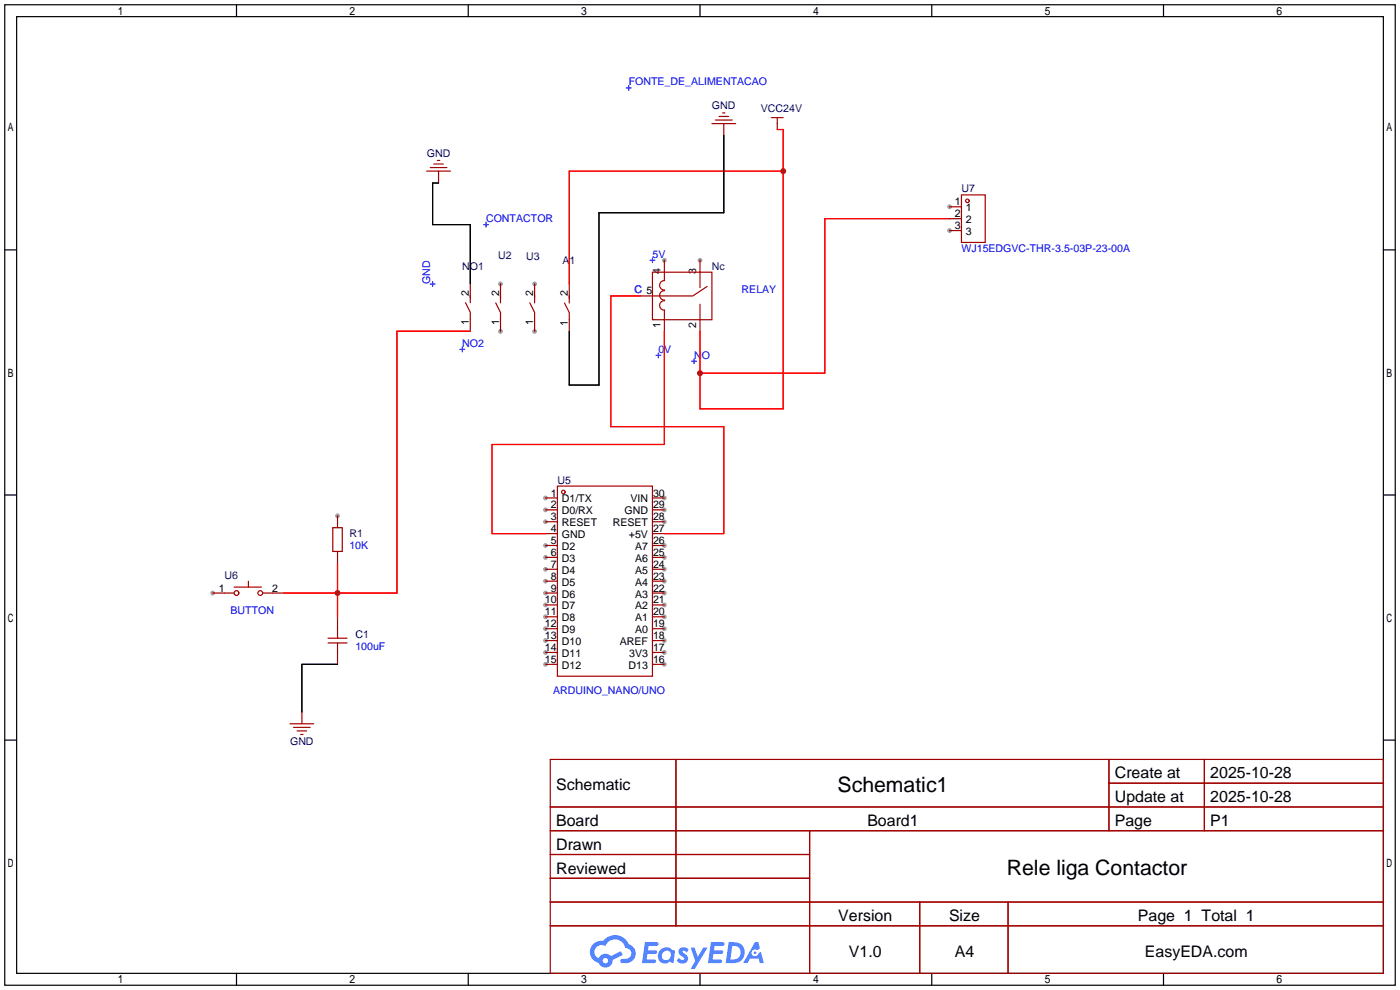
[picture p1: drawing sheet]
<svg xmlns="http://www.w3.org/2000/svg" width="299mm" height="212mm" viewBox="0 0 299 212" stroke-linecap="round" stroke-linejoin="round" font-family="sans-serif">
<g fill="#999">
<circle cx="107" cy="60.7" r=".51"/>
<circle cx="107" cy="70.8" r=".51"/>
<circle cx="114.3" cy="60.7" r=".51"/>
<circle cx="114.3" cy="70.8" r=".51"/>
<circle cx="116.6" cy="106.4" r=".51"/>
<circle cx="116.6" cy="109" r=".51"/>
<circle cx="116.6" cy="111.5" r=".51"/>
<circle cx="116.6" cy="116.6" r=".51"/>
<circle cx="116.6" cy="119.1" r=".51"/>
<circle cx="116.6" cy="121.7" r=".51"/>
<circle cx="116.6" cy="124.2" r=".51"/>
<circle cx="116.6" cy="126.7" r=".51"/>
<circle cx="116.6" cy="129.3" r=".51"/>
<circle cx="116.6" cy="131.8" r=".51"/>
<circle cx="116.6" cy="134.4" r=".51"/>
<circle cx="116.6" cy="136.9" r=".51"/>
<circle cx="116.6" cy="139.4" r=".51"/>
<circle cx="116.6" cy="142" r=".51"/>
<circle cx="142" cy="142" r=".51"/>
<circle cx="142" cy="139.4" r=".51"/>
<circle cx="142" cy="136.9" r=".51"/>
<circle cx="142" cy="134.4" r=".51"/>
<circle cx="142" cy="131.8" r=".51"/>
<circle cx="142" cy="129.3" r=".51"/>
<circle cx="142" cy="126.7" r=".51"/>
<circle cx="142" cy="124.2" r=".51"/>
<circle cx="142" cy="121.7" r=".51"/>
<circle cx="142" cy="119.1" r=".51"/>
<circle cx="142" cy="116.6" r=".51"/>
<circle cx="142" cy="111.5" r=".51"/>
<circle cx="142" cy="109" r=".51"/>
<circle cx="142" cy="106.4" r=".51"/>
<circle cx="142" cy="55.6" r=".51"/>
<circle cx="149.6" cy="55.6" r=".51"/>
<circle cx="72.1" cy="110.2" r=".51"/>
<circle cx="45.5" cy="126.7" r=".51"/>
<circle cx="202.9" cy="44.2" r=".51"/>
<circle cx="202.9" cy="49.3" r=".51"/>
</g>
<g fill="none" stroke="#000" stroke-width=".25">
<path d="M1 1h297.2v209.6h-297.2zM3.6 3.6h292.1v204.4h-292.1zM50.5 1v2.6M100.1 1v2.6M149.6 1v2.6M199.1 1v2.6M248.7 1v2.6M1 53.4h2.6M295.7 53.4h2.5M1 105.8h2.6M295.7 105.8h2.5M1 158.2h2.6"/>
<path d="M295.7 158.2h2.5M50.5 208v2.6M100.1 208v2.6M149.6 208v2.6M199.1 208v2.6M248.7 208v2.6"/>
</g>
<g fill="none" stroke="#a10000" stroke-width=".25">
<path d="M117.6 162.3h178.1v45.7h-178.1zM117.6 172.5h178.1M117.6 177.5h178.1M144.5 162.3v35.6M173 177.5v30.5M237 162.3v15.2M237 167.4h58.7M257.4 162.3v15.2M117.6 182.6h55.4M117.6 192.8h178.1M117.6 187.7h55.4M117.6 197.9h178.1"/>
<path d="M196.6 192.8v15.2M215.4 192.8v15.2"/>
</g>
<g fill="#5487ff">
<path d="M145.3 202.7a1.3 1.3 0 0 1 1.9 .3l-.4 .6a.54 .54 0 0 0-.9-.2l.1 .2a1.34 1.34 0 0 1 .9 1.8 1.47 1.47 0 0 1-2.3-.1l.5-.6 .8 .5a.31 .31 0 0 0 .4-.3 .31 .31 0 0 0-.3-.4 1.12 1.12 0 0 1-.7-1.8z"/>
<path d="M147.6 202.5h.9l.6 2 1.2-2h.9l-2.7 4.6h-.9l1-1.7z"/>
<path d="M137.8 201.4h1.7a1.31 1.31 0 0 1 1.2 .2 .4 .4 0 0 1-.3 .5l-1.8 .1-.1 .9h1.6a.4 .4 0 0 1 .4 .4 .4 .4 0 0 1-.5 .4h-1.6l-.2 1.2h1.4a.46 .46 0 0 1 .5 0 .46 .46 0 0 1 .1 .5l-.4 .2h-2.6z"/>
<path d="M151.9 201.4h1.7a1.32 1.32 0 0 1 1.2 .2 .39 .39 0 0 1-.3 .5l-1.8 .1-.1 .9h1.6a.4 .4 0 0 1 .4 .4 .4 .4 0 0 1-.4 .4h-1.7l-.2 1.2h1.4a.46 .46 0 0 1 .5 0 .46 .46 0 0 1 .1 .5l-.4 .2h-2.6z"/>
<path d="M161.3 201.4h.8l.3 1.3-.6 .4a.75 .75 0 0 0-1.1 .3 .75 .75 0 0 0 .5 1 .75 .75 0 0 0 .9-.7l.5-.2 .6 2.3h-.8l-.3-.9h-1.8l-.5 .9h-1z"/>
<path d="M155.7 201.4l-.6 4.4h1.5a2.27 2.27 0 0 0 2.6-2.2 2.27 2.27 0 0 0-2.7-2.2zM156.5 202.1a1.5 1.5 0 0 1 1.8 1.6 1.5 1.5 0 0 1-1.9 1.4h-.3z"/>
<path d="M141.2 203a1.6 1.6 0 0 0-.3 2.3 1.6 1.6 0 0 0 2.3 .2l.7 .3 .3-2.4-.1-.3-.5-.1a1.58 1.58 0 0 0-2.4 0zM141.8 203.5a.98 .98 0 0 1 1.6 .4 .98 .98 0 0 1-1.1 1.3 .94 .94 0 0 1-.9-.7 .94 .94 0 0 1 .4-1z"/>
<path d="M126.8 201.8a2.37 2.37 0 0 0 1.1 4 1.54 1.54 0 0 0 1.8 1 1.54 1.54 0 0 0 1.2-1.6l2.2-1.1-.5-.8-2 1a1.57 1.57 0 0 0-2.7 .5 1.5 1.5 0 0 1-.7-2.1 1.5 1.5 0 0 1 2.2-.5 2.23 2.23 0 0 1 2.3-1.4 2.23 2.23 0 0 1 2 1.8 1.16 1.16 0 0 1 1.2 1.1 1.16 1.16 0 0 1-1.1 1.2h-.7a.47 .47 0 0 0-.5 .4 .47 .47 0 0 0 .4 .5 2.17 2.17 0 0 0 2.5-.9 2.17 2.17 0 0 0-.3-2.7l-.8-.4a3.2 3.2 0 0 0-5.5-.7l-1.1 .1zM128.8 205.3a.6 .6 0 0 1 1.2 0 .6 .6 0 0 1-1.2 0z"/>
<circle cx="161.4" cy="203.6" r=".28"/>
</g>
<g fill="none" stroke="#a10000" stroke-width=".25">
<path d="M91.2 36.6h5.1M91.9 35.8h3.6M92.7 35.1h2M93.5 34.3h.5M93.7 36.6v2.5M152.1 26.4h5.1M152.9 25.7h3.6M153.7 24.9h2M154.4 24.1h.5M154.7 26.4v2.6M164.8 25.1h2.6M166.1 25.1v2.6"/>
<path d="M139.4 58.2h12.7v10.1h-12.7zM142 55.6v4.3M142.1 60a1.01 1.01 0 0 0-1.1 1 1.01 1.01 0 0 0 1.1 1M149.6 55.6v5.9M202.9 44.2h2.6M202.9 46.7h2.6M202.9 49.3h2.6M205.5 41.7h5.1v10.1h-5.1zM99.5 64.7l1 2v4.1M100.5 60.6v4.1M105.9 64.7l1.1 2.1v4M107 60.7v4"/>
<path d="M113.2 64.7l1.1 2.1v4M114.3 60.7v4M120.6 64.8l1.1 2v4.1M121.7 60.7v4.1M142 66.3v4.6M142.1 62.1a1.01 1.01 0 0 0-1.1 1 1.01 1.01 0 0 0 1.1 1M142.1 64.3a1.01 1.01 0 0 0-1.1 1 1.01 1.01 0 0 0 1.1 1M149.6 65v5.9M151.1 61.2l-3 2h-11.2M71.1 112.8h2.1v5.1h-2.1zM72.1 110.2v2.6M72.1 117.9v2.5"/>
<path d="M116.6 106.4h2.5M116.6 109h2.5M116.6 111.5h2.5M116.6 114h2.5M116.6 116.6h2.5M116.6 119.1h2.5M119.1 103.9h20.3v40.6h-20.3zM139.4 106.4h2.6M139.4 109h2.6M139.4 111.5h2.6M139.4 114h2.6M139.4 116.6h2.6"/>
<path d="M139.4 119.1h2.6M45.5 126.7h4.5M50 125.5h5.9M53.1 124.2v1.3M56.1 126.7h4.6M70.1 136.4h4.1M70.1 137.4h4.1M72.1 131.8v4.6M72.1 137.4v4.6M116.6 121.7h2.5M116.6 124.2h2.5M116.6 126.7h2.5"/>
<path d="M116.6 129.3h2.5M116.6 131.8h2.5M116.6 134.4h2.5M116.6 136.9h2.5M116.6 139.4h2.5M139.4 121.7h2.6M139.4 124.2h2.6M139.4 126.7h2.6M139.4 129.3h2.6M139.4 131.8h2.6M139.4 134.4h2.6M139.4 136.9h2.6"/>
<path d="M139.4 139.4h2.6M62 154.7h5.1M62.7 155.4h3.6M63.5 156.2h2M64.3 157h.5M64.5 152.1v2.6M116.6 142h2.5M139.4 142h2.6"/>
<circle cx="206.8" cy="42.9" r=".38"/>
<circle cx="120.4" cy="105.2" r=".38"/>
<circle cx="50.5" cy="126.7" r=".51"/>
<circle cx="55.6" cy="126.7" r=".51"/>
</g>
<g fill="none" stroke="#00f" stroke-width=".25">
<path d="M133.9 18.8h1M134.4 18.3v1M103.4 48h1M103.9 47.5v1M138.9 55.6h1.1M139.4 55.1v1M91.9 60.7h1.1M92.5 60.2v1M98.3 74.7h1M98.8 74.2v1M140.2 75.9h1M140.7 75.4v1.1"/>
<path d="M147.8 77.2h1M148.3 76.7v1"/>
</g>
<path d="M166.1 27.7h1.3v59.7h-17.8v-16.5M167.4 36.6h-45.7v24.1M202.9 46.7h-26.6v33.1h-26.7M100.5 70.8h-15.7v55.9h-24.1M136.9 63.2h-6.3v28h24.1v22.8h-12.7M142 70.9v24.1h-36.8v19h11.4M72.1 120.4v11.4" fill="none" stroke="#f00" stroke-width=".25"/>
<path d="M93.7 39.1h-1.2v8.9h8v12.6M154.7 29v16.5h-26.7v36.8h-6.3v-11.4M72.1 142h-7.6v10.1" fill="none" stroke="#000" stroke-width=".25"/>
<g fill="#c00">
<circle cx="167.4" cy="36.6" r=".63"/>
<circle cx="149.6" cy="79.8" r=".63"/>
<circle cx="72.1" cy="126.7" r=".63"/>
</g>
<g font-size="4.5">
<text x="179" y="169.2">Schematic1</text>
<text x="215.2" y="187">Rele liga Contactor</text>
</g>
<g font-size="3.4">
<text x="238.3" y="166.4">Create at</text>
<text x="258.7" y="166.4">2025-10-28</text>
<text x="118.9" y="168.9">Schematic</text>
<text x="238.3" y="171.4">Update at</text>
<text x="258.7" y="171.4">2025-10-28</text>
<text x="118.9" y="176.5">Board</text>
<text x="185.4" y="176.5">Board1</text>
<text x="238.3" y="176.5">Page</text>
<text x="258.7" y="176.5">P1</text>
<text x="118.9" y="181.6">Drawn</text>
<text x="118.9" y="186.7">Reviewed</text>
<text x="179.2" y="196.8">Version</text>
<text x="202.8" y="196.8">Size</text>
<text x="243.2" y="196.8">Page 1 Total 1</text>
<text x="181.4" y="204.5">V1.0</text>
<text x="204.1" y="204.5">A4</text>
<text x="244.7" y="204.5">EasyEDA.com</text>
</g>
<g font-size="2.3" fill="#00f">
<text x="134.4" y="18.3">FONTE_DE_ALIMENTACAO</text>
<text x="103.9" y="47.5">CONTACTOR</text>
<text x="205.5" y="53.8">WJ15EDGVC-THR-3.5-03P-23-00A</text>
<text x="139.4" y="55.1">5V</text>
<text x="91.9" y="60.7" transform="rotate(-90 91.9 60.7)">GND</text>
<text x="135.6" y="62.7">C 5</text>
<text x="158.5" y="62.7">RELAY</text>
<text x="98.8" y="74.1">NO2</text>
<text x="140.7" y="75.4">0V</text>
<text x="148.3" y="76.7">NO</text>
<text x="74.7" y="117.3">10K</text>
<text x="49.3" y="131.3">BUTTON</text>
<text x="75.9" y="138.9">100uF</text>
<text x="118.2" y="148.3">ARDUINO_NANO/UNO</text>
</g>
<g font-size="2.3" fill="#000080">
<text x="152.2" y="23.3">GND</text>
<text x="162.6" y="23.9">VCC24V</text>
<text x="91.2" y="33.5">GND</text>
<text x="205.5" y="41.1">U7</text>
<text x="98.8" y="57.6">NO1</text>
<text x="106.5" y="55.4">U2</text>
<text x="112.5" y="55.6">U3</text>
<text x="120.2" y="56.4">A1</text>
<text x="152.1" y="57.6">Nc</text>
<text x="119.1" y="103.3">U5</text>
<text x="74.7" y="114.8">R1</text>
<text x="48" y="123.7">U6</text>
<text x="75.9" y="136.4">C1</text>
<text x="62" y="159.2">GND</text>
</g>
<g font-size="2.3">
<text x="204.1" y="43.9">1</text>
<text x="204.1" y="46.4">2</text>
<text x="206.4" y="45.2">1</text>
<text x="206.4" y="47.7">2</text>
<text x="204.1" y="49">3</text>
<text x="206.4" y="50.2">3</text>
<text x="141.2" y="58.7" transform="rotate(-90 141.2 58.7)">4</text>
<text x="148.8" y="58.7" transform="rotate(-90 148.8 58.7)">3</text>
<text x="100.2" y="63.2" transform="rotate(-90 100.2 63.2)">2</text>
<text x="106.7" y="63.2" transform="rotate(-90 106.7 63.2)">2</text>
<text x="113.9" y="63.2" transform="rotate(-90 113.9 63.2)">2</text>
<text x="121.4" y="63.2" transform="rotate(-90 121.4 63.2)">2</text>
<text x="100.2" y="69.5" transform="rotate(-90 100.2 69.5)">1</text>
<text x="106.7" y="69.6" transform="rotate(-90 106.7 69.6)">1</text>
<text x="113.9" y="69.6" transform="rotate(-90 113.9 69.6)">1</text>
<text x="121.4" y="69.6" transform="rotate(-90 121.4 69.6)">1</text>
<text x="141.2" y="70.1" transform="rotate(-90 141.2 70.1)">1</text>
<text x="148.8" y="70.1" transform="rotate(-90 148.8 70.1)">2</text>
<text x="117.7" y="106.1">1</text>
<text x="120.1" y="107.4">D1/TX</text>
<text x="134.7" y="107.4">VIN</text>
<text x="139.6" y="106.1">30</text>
<text x="117.7" y="108.7">2</text>
<text x="117.7" y="111.2">3</text>
<text x="117.7" y="113.7">4</text>
<text x="120.1" y="109.9">D0/RX</text>
<text x="120.1" y="112.5">RESET</text>
<text x="130.9" y="112.5">RESET</text>
<text x="133.5" y="109.9">GND</text>
<text x="139.6" y="113.7">27</text>
<text x="139.6" y="111.2">28</text>
<text x="139.6" y="108.7">29</text>
<text x="117.7" y="116.3">5</text>
<text x="117.7" y="118.8">6</text>
<text x="120.1" y="115">GND</text>
<text x="120.1" y="117.5">D2</text>
<text x="134.4" y="115">+5V</text>
<text x="135.7" y="117.5">A7</text>
<text x="139.6" y="118.8">25</text>
<text x="139.6" y="116.3">26</text>
<text x="117.7" y="121.4">7</text>
<text x="117.7" y="123.9">8</text>
<text x="120.1" y="120.1">D3</text>
<text x="120.1" y="122.6">D4</text>
<text x="120.1" y="125.2">D5</text>
<text x="135.7" y="125.2">A4</text>
<text x="135.7" y="122.6">A5</text>
<text x="135.7" y="120.1">A6</text>
<text x="139.6" y="123.9">23</text>
<text x="139.6" y="121.4">24</text>
<text x="46.7" y="126.4">1</text>
<text x="58.2" y="126.4">2</text>
<text x="116.5" y="129">10</text>
<text x="116.5" y="131.5">11</text>
<text x="117.7" y="126.4">9</text>
<text x="120.1" y="127.7">D6</text>
<text x="120.1" y="130.2">D7</text>
<text x="135.7" y="130.2">A2</text>
<text x="135.7" y="127.7">A3</text>
<text x="139.6" y="131.5">20</text>
<text x="139.6" y="129">21</text>
<text x="139.6" y="126.4">22</text>
<text x="116.5" y="134.1">12</text>
<text x="116.5" y="136.6">13</text>
<text x="120.1" y="132.8">D8</text>
<text x="120.1" y="135.3">D9</text>
<text x="120.1" y="137.9">D10</text>
<text x="132.5" y="137.9">AREF</text>
<text x="135.7" y="135.3">A0</text>
<text x="135.7" y="132.8">A1</text>
<text x="139.6" y="136.6">18</text>
<text x="139.6" y="134.1">19</text>
<text x="116.5" y="139.1">14</text>
<text x="116.5" y="141.7">15</text>
<text x="120.1" y="140.4">D11</text>
<text x="120.1" y="142.9">D12</text>
<text x="134.3" y="142.9">D13</text>
<text x="134.5" y="140.4">3V3</text>
<text x="139.6" y="141.7">16</text>
<text x="139.6" y="139.1">17</text>
</g>
</svg>
